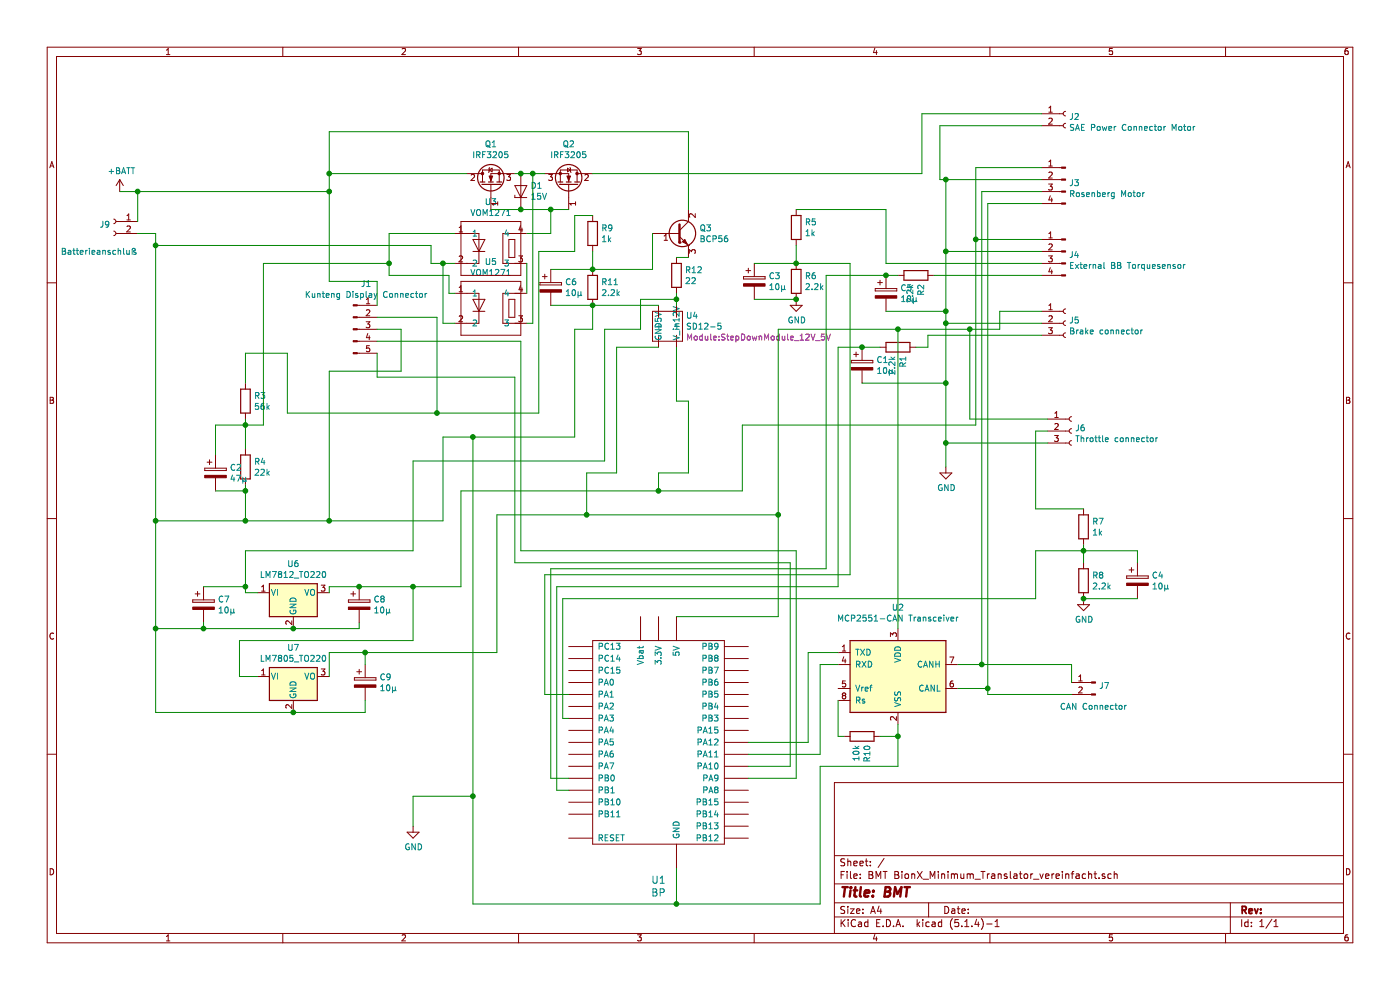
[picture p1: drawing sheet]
EESchema Schematic File Version 4
LIBS:BMT BionX_Minimum_Translator_vereinfacht-cache
EELAYER 30 0
EELAYER END
$Descr A4 11693 8268
encoding utf-8
Sheet 1 1
Title "BMT"
Date ""
Rev ""
Comp ""
Comment1 ""
Comment2 ""
Comment3 ""
Comment4 ""
$EndDescr
$Comp
L power:+BATT #PWR0101
U 1 1
P 1000 1600
F 0 "#PWR0101" H 1000 1450 50  0001 C CNN
F 1 "+BATT" H 1015 1773 50  0000 C CNN
F 2 "" H 1000 1600 50  0001 C CNN
F 3 "" H 1000 1600 50  0001 C CNN
	1    1000 1600
	1    0    0    -1  
$EndComp
Wire Wire Line
	2750 4350 2750 3100
Wire Wire Line
	2750 1600 2750 2350
$Comp
L Device:R R3
U 1 1
P 2050 3350
F 0 "R3" H 2120 3396 50  0000 L CNN
F 1 "56k" H 2120 3305 50  0000 L CNN
F 2 "Resistor_SMD:R_0805_2012Metric" V 1980 3350 50  0001 C CNN
F 3 "~" H 2050 3350 50  0001 C CNN
	1    2050 3350
	1    0    0    -1  
$EndComp
$Comp
L Device:R R4
U 1 1
P 2050 3900
F 0 "R4" H 2120 3946 50  0000 L CNN
F 1 "22k" H 2120 3855 50  0000 L CNN
F 2 "Resistor_SMD:R_0805_2012Metric" V 1980 3900 50  0001 C CNN
F 3 "~" H 2050 3900 50  0001 C CNN
	1    2050 3900
	1    0    0    -1  
$EndComp
Wire Wire Line
	2050 3500 2050 3550
Wire Wire Line
	2050 4050 2050 4100
Wire Wire Line
	2200 3550 2050 3550
Connection ~ 2050 3550
Wire Wire Line
	2050 3550 2050 3750
$Comp
L Device:CP C2
U 1 1
P 1800 3950
F 0 "C2" H 1918 3996 50  0000 L CNN
F 1 "47µ" H 1918 3905 50  0000 L CNN
F 2 "Capacitor_THT:CP_Radial_D5.0mm_P2.50mm" H 1838 3800 50  0001 C CNN
F 3 "~" H 1800 3950 50  0001 C CNN
	1    1800 3950
	1    0    0    -1  
$EndComp
Wire Wire Line
	1800 4100 2050 4100
Wire Wire Line
	1800 3800 1800 3550
Wire Wire Line
	1800 3550 2050 3550
Wire Wire Line
	3700 3650 3950 3650
$Comp
L Connector:Conn_01x04_Male J3
U 1 1
P 8900 1500
F 0 "J3" H 8872 1473 50  0000 R CNN
F 1 "Rosenberg Motor" H 8872 1382 50  0000 R CNN
F 2 "Connector_JST:JST_EH_B4B-EH-A_1x04_P2.50mm_Vertical" H 8900 1500 50  0001 C CNN
F 3 "~" H 8900 1500 50  0001 C CNN
	1    8900 1500
	-1   0    0    -1  
$EndComp
$Comp
L Connector:Conn_01x02_Female J2
U 1 1
P 8900 950
F 0 "J2" H 8928 926 50  0000 L CNN
F 1 "SAE Power Connector Motor" H 8928 835 50  0000 L CNN
F 2 "Connector_Wago:Wago_734-132_1x02_P3.50mm_Vertical" H 8900 950 50  0001 C CNN
F 3 "~" H 8900 950 50  0001 C CNN
	1    8900 950 
	1    0    0    -1  
$EndComp
Wire Wire Line
	7700 950  8700 950 
Wire Wire Line
	7900 1500 8700 1500
Wire Wire Line
	8150 3550 8150 2000
Wire Wire Line
	8150 1400 8700 1400
$Comp
L Connector:Conn_01x04_Male J4
U 1 1
P 8900 2100
F 0 "J4" H 8873 2073 50  0000 R CNN
F 1 "External BB Torquesensor" H 8873 1982 50  0000 R CNN
F 2 "Connector_JST:JST_EH_B4B-EH-A_1x04_P2.50mm_Vertical" H 8900 2100 50  0001 C CNN
F 3 "~" H 8900 2100 50  0001 C CNN
	1    8900 2100
	-1   0    0    -1  
$EndComp
Wire Wire Line
	7900 2100 8700 2100
Connection ~ 7900 2100
Wire Wire Line
	7900 2100 7900 1500
Wire Wire Line
	8150 2000 8700 2000
Connection ~ 8150 2000
Wire Wire Line
	8150 2000 8150 1400
$Comp
L Connector:Conn_01x03_Female J5
U 1 1
P 8900 2700
F 0 "J5" H 8928 2726 50  0000 L CNN
F 1 "Brake connector" H 8928 2635 50  0000 L CNN
F 2 "Connector_JST:JST_EH_B3B-EH-A_1x03_P2.50mm_Vertical" H 8900 2700 50  0001 C CNN
F 3 "~" H 8900 2700 50  0001 C CNN
	1    8900 2700
	1    0    0    -1  
$EndComp
Wire Wire Line
	8350 2750 8350 2600
Wire Wire Line
	8350 2600 8700 2600
Wire Wire Line
	7900 2700 8700 2700
Connection ~ 7900 2700
Wire Wire Line
	7900 2700 7900 2600
Wire Wire Line
	3950 7550 5650 7550
Wire Wire Line
	5650 7550 5650 7250
Wire Wire Line
	8700 2200 7400 2200
Wire Wire Line
	7100 2200 7100 4800
Wire Wire Line
	7100 4800 4550 4800
Wire Wire Line
	4550 4800 4550 5800
Wire Wire Line
	4550 5800 4750 5800
$Comp
L Interface_CAN_LIN:MCP2551-I-P U2
U 1 1
P 7500 5650
F 0 "U2" H 7500 6228 50  0000 C CNN
F 1 "MCP2551-CAN Transceiver" H 7500 6137 50  0000 C CNN
F 2 "Package_SO:SOIC-8-1EP_3.9x4.9mm_P1.27mm_EP2.29x3mm" H 7500 5150 50  0001 C CIN
F 3 "http://ww1.microchip.com/downloads/en/devicedoc/21667d.pdf" H 7500 5650 50  0001 C CNN
	1    7500 5650
	1    0    0    -1  
$EndComp
Wire Wire Line
	6200 3550 8150 3550
Wire Wire Line
	6500 5150 5650 5150
Wire Wire Line
	6500 2750 7500 2750
Wire Wire Line
	4350 4600 6650 4600
Wire Wire Line
	6650 4600 6650 6500
Wire Wire Line
	6650 6500 6250 6500
Wire Wire Line
	4300 3150 4300 4700
Wire Wire Line
	4300 4700 6600 4700
Wire Wire Line
	6600 4700 6600 6400
Wire Wire Line
	6600 6400 6250 6400
Wire Wire Line
	6250 6200 6750 6200
Wire Wire Line
	6750 6200 6750 5450
Wire Wire Line
	6750 5450 7000 5450
Wire Wire Line
	6250 6300 6850 6300
Wire Wire Line
	6850 6300 6850 5550
Wire Wire Line
	6850 5550 7000 5550
Wire Wire Line
	7500 2750 7500 5250
Connection ~ 7500 2750
Wire Wire Line
	7500 2750 8100 2750
Wire Wire Line
	7500 6400 7500 6150
Wire Wire Line
	8000 5550 8200 5550
Wire Wire Line
	8200 5550 8200 1600
Wire Wire Line
	8200 1600 8700 1600
Wire Wire Line
	8000 5750 8250 5750
Wire Wire Line
	8250 5750 8250 1700
Wire Wire Line
	8250 1700 8700 1700
Wire Wire Line
	4600 4750 4600 6500
Wire Wire Line
	4600 6500 4750 6500
Wire Wire Line
	4650 4900 4650 6600
Wire Wire Line
	4650 6600 4750 6600
Connection ~ 2050 4100
Wire Wire Line
	7850 1050 8700 1050
Wire Wire Line
	3700 3650 3700 4350
Wire Wire Line
	2050 3200 2050 2950
Wire Wire Line
	2050 4100 2050 4350
Wire Wire Line
	2400 3450 3650 3450
Wire Wire Line
	2200 2200 2200 3550
Wire Wire Line
	2050 2950 2400 2950
Wire Wire Line
	2400 2950 2400 3450
Connection ~ 2750 4350
Wire Wire Line
	7850 1050 7850 1500
Wire Wire Line
	7850 1500 7900 1500
Connection ~ 7900 1500
Wire Wire Line
	2750 4350 3700 4350
Connection ~ 8200 5550
Wire Wire Line
	8250 5800 8250 5750
Connection ~ 8250 5750
$Comp
L Connector:Conn_01x02_Male J7
U 1 1
P 9150 5700
F 0 "J7" H 9122 5674 50  0000 R CNN
F 1 "CAN Connector" H 9450 5500 50  0000 R CNN
F 2 "Connector_JST:JST_EH_B2B-EH-A_1x02_P2.50mm_Vertical" H 9150 5700 50  0001 C CNN
F 3 "~" H 9150 5700 50  0001 C CNN
	1    9150 5700
	-1   0    0    -1  
$EndComp
Wire Wire Line
	8950 5550 8950 5700
Wire Wire Line
	8250 5800 8950 5800
Wire Wire Line
	8200 5550 8950 5550
$Comp
L Connector:Conn_01x03_Female J6
U 1 1
P 8950 3600
F 0 "J6" H 8978 3626 50  0000 L CNN
F 1 "Throttle connector" H 8978 3535 50  0000 L CNN
F 2 "Connector_JST:JST_EH_B3B-EH-A_1x03_P2.50mm_Vertical" H 8950 3600 50  0001 C CNN
F 3 "~" H 8950 3600 50  0001 C CNN
	1    8950 3600
	1    0    0    -1  
$EndComp
Wire Wire Line
	7900 3700 8750 3700
Wire Wire Line
	8100 2750 8100 3500
Wire Wire Line
	8100 3500 8750 3500
Connection ~ 8100 2750
Wire Wire Line
	8100 2750 8350 2750
Wire Wire Line
	8750 3600 8650 3600
Wire Wire Line
	8650 5000 4700 5000
Wire Wire Line
	4700 5000 4700 6000
Wire Wire Line
	4700 6000 4750 6000
Wire Wire Line
	8650 3600 8650 4250
$Comp
L Device:R R8
U 1 1
P 9050 4850
F 0 "R8" H 9120 4896 50  0000 L CNN
F 1 "2.2k" H 9120 4805 50  0000 L CNN
F 2 "Resistor_SMD:R_0805_2012Metric" V 8980 4850 50  0001 C CNN
F 3 "~" H 9050 4850 50  0001 C CNN
	1    9050 4850
	1    0    0    -1  
$EndComp
$Comp
L Device:R R7
U 1 1
P 9050 4400
F 0 "R7" H 9120 4446 50  0000 L CNN
F 1 "1k" H 9120 4355 50  0000 L CNN
F 2 "Resistor_SMD:R_0805_2012Metric" V 8980 4400 50  0001 C CNN
F 3 "~" H 9050 4400 50  0001 C CNN
	1    9050 4400
	1    0    0    -1  
$EndComp
Wire Wire Line
	9050 4550 9050 4600
Wire Wire Line
	8650 4250 9050 4250
Wire Wire Line
	8650 4600 9050 4600
Wire Wire Line
	8650 4600 8650 5000
Connection ~ 9050 4600
Wire Wire Line
	9050 4600 9050 4700
$Comp
L power:GND #PWR0102
U 1 1
P 9050 5000
F 0 "#PWR0102" H 9050 4750 50  0001 C CNN
F 1 "GND" H 9055 4827 50  0000 C CNN
F 2 "" H 9050 5000 50  0001 C CNN
F 3 "" H 9050 5000 50  0001 C CNN
	1    9050 5000
	1    0    0    -1  
$EndComp
$Comp
L Device:R R6
U 1 1
P 6650 2350
F 0 "R6" H 6720 2396 50  0000 L CNN
F 1 "2.2k" H 6720 2305 50  0000 L CNN
F 2 "Resistor_SMD:R_0805_2012Metric" V 6580 2350 50  0001 C CNN
F 3 "~" H 6650 2350 50  0001 C CNN
	1    6650 2350
	1    0    0    -1  
$EndComp
$Comp
L power:GND #PWR0103
U 1 1
P 6650 2500
F 0 "#PWR0103" H 6650 2250 50  0001 C CNN
F 1 "GND" H 6655 2327 50  0000 C CNN
F 2 "" H 6650 2500 50  0001 C CNN
F 3 "" H 6650 2500 50  0001 C CNN
	1    6650 2500
	1    0    0    -1  
$EndComp
Wire Wire Line
	6650 2050 6650 2200
Wire Wire Line
	7400 2200 7400 1750
Wire Wire Line
	7400 1750 6650 1750
Wire Wire Line
	6650 2200 7100 2200
Connection ~ 6650 2200
$Comp
L Device:CP C4
U 1 1
P 9500 4850
F 0 "C4" H 9618 4896 50  0000 L CNN
F 1 "10µ" H 9618 4805 50  0000 L CNN
F 2 "Capacitor_THT:CP_Radial_D5.0mm_P2.50mm" H 9538 4700 50  0001 C CNN
F 3 "~" H 9500 4850 50  0001 C CNN
	1    9500 4850
	1    0    0    -1  
$EndComp
$Comp
L Device:CP C3
U 1 1
P 6300 2350
F 0 "C3" H 6418 2396 50  0000 L CNN
F 1 "10µ" H 6418 2305 50  0000 L CNN
F 2 "Capacitor_THT:CP_Radial_D5.0mm_P2.50mm" H 6338 2200 50  0001 C CNN
F 3 "~" H 6300 2350 50  0001 C CNN
	1    6300 2350
	1    0    0    -1  
$EndComp
Wire Wire Line
	6300 2200 6650 2200
Wire Wire Line
	6300 2500 6650 2500
Connection ~ 6650 2500
Wire Wire Line
	9500 4700 9500 4600
Wire Wire Line
	9500 4600 9050 4600
Wire Wire Line
	9500 5000 9050 5000
Connection ~ 9050 5000
Wire Wire Line
	6500 2750 6500 4300
Wire Wire Line
	3950 6650 3450 6650
Connection ~ 3950 6650
Wire Wire Line
	3950 6650 3950 7550
Wire Wire Line
	7500 6400 6850 6400
Wire Wire Line
	6850 6400 6850 7550
Wire Wire Line
	6850 7550 5650 7550
Connection ~ 5650 7550
$Comp
L power:GND #PWR0105
U 1 1
P 3450 6900
F 0 "#PWR0105" H 3450 6650 50  0001 C CNN
F 1 "GND" H 3455 6727 50  0000 C CNN
F 2 "" H 3450 6900 50  0001 C CNN
F 3 "" H 3450 6900 50  0001 C CNN
	1    3450 6900
	1    0    0    -1  
$EndComp
Wire Wire Line
	3450 6900 3450 6650
Wire Wire Line
	5500 3950 5500 4100
Wire Wire Line
	6500 4300 4900 4300
Wire Wire Line
	4900 4300 4900 3950
Connection ~ 6500 4300
Wire Wire Line
	6500 4300 6500 5150
Wire Wire Line
	2050 4350 2750 4350
Wire Wire Line
	7900 2700 7900 3200
$Comp
L power:GND #PWR0106
U 1 1
P 7900 3900
F 0 "#PWR0106" H 7900 3650 50  0001 C CNN
F 1 "GND" H 7905 3727 50  0000 C CNN
F 2 "" H 7900 3900 50  0001 C CNN
F 3 "" H 7900 3900 50  0001 C CNN
	1    7900 3900
	1    0    0    -1  
$EndComp
Wire Wire Line
	7900 3900 7900 3700
Connection ~ 7900 3700
Wire Wire Line
	1000 1600 1150 1600
$Comp
L Connector:Conn_01x02_Female J9
U 1 1
P 950 1850
F 0 "J9" H 978 1826 50  0000 L CNN
F 1 "Batterieanschluß" H 750 1600 50  0000 L CNN
F 2 "Connector_Wago:Wago_734-132_1x02_P3.50mm_Vertical" H 950 1850 50  0001 C CNN
F 3 "~" H 950 1850 50  0001 C CNN
	1    950  1850
	-1   0    0    -1  
$EndComp
Wire Wire Line
	1150 1600 1150 1850
Connection ~ 1150 1600
Wire Wire Line
	1150 1600 2750 1600
Wire Wire Line
	2050 4350 1300 4350
Wire Wire Line
	1300 1950 1150 1950
Connection ~ 2050 4350
$Comp
L Transistor_FET:IRF3205 Q1
U 1 1
P 4100 1550
F 0 "Q1" V 4443 1550 50  0000 C CNN
F 1 "IRF3205" V 4352 1550 50  0000 C CNN
F 2 "Package_TO_SOT_THT:TO-220-3_Vertical" H 4350 1475 50  0001 L CIN
F 3 "http://www.irf.com/product-info/datasheets/data/irf3205.pdf" H 4100 1550 50  0001 L CNN
	1    4100 1550
	0    -1   -1   0   
$EndComp
$Comp
L Transistor_FET:IRF3205 Q2
U 1 1
P 4750 1550
F 0 "Q2" V 5093 1550 50  0000 C CNN
F 1 "IRF3205" V 5002 1550 50  0000 C CNN
F 2 "Package_TO_SOT_THT:TO-220-3_Vertical" H 5000 1475 50  0001 L CIN
F 3 "http://www.irf.com/product-info/datasheets/data/irf3205.pdf" H 4750 1550 50  0001 L CNN
	1    4750 1550
	0    1    -1   0   
$EndComp
Wire Wire Line
	7700 1450 7700 950 
Wire Wire Line
	2750 1600 2750 1450
Connection ~ 2750 1600
$Comp
L Driver_FET:VOM1271 U3
U 1 1
P 4100 1700
F 0 "U3" H 4100 1715 50  0000 C CNN
F 1 "VOM1271" H 4100 1624 50  0000 C CNN
F 2 "Package_SO:SOP-4_3.8x4.1mm_P2.54mm" H 4100 1700 50  0001 C CNN
F 3 "" H 4100 1700 50  0001 C CNN
	1    4100 1700
	1    0    0    -1  
$EndComp
$Comp
L Device:CP C1
U 1 1
P 7200 3050
F 0 "C1" H 7318 3096 50  0000 L CNN
F 1 "10µ" H 7318 3005 50  0000 L CNN
F 2 "Capacitor_THT:CP_Radial_D5.0mm_P2.50mm" H 7238 2900 50  0001 C CNN
F 3 "~" H 7200 3050 50  0001 C CNN
	1    7200 3050
	1    0    0    -1  
$EndComp
$Comp
L Device:R R1
U 1 1
P 7500 2900
F 0 "R1" H 7570 2946 50  0000 L CNN
F 1 "2.2k" H 7570 2855 50  0000 L CNN
F 2 "Resistor_SMD:R_0805_2012Metric" V 7430 2900 50  0001 C CNN
F 3 "~" H 7500 2900 50  0001 C CNN
	1    7500 2900
	0    1    1    0   
$EndComp
Wire Wire Line
	7750 2800 7750 2900
Wire Wire Line
	7750 2900 7650 2900
Wire Wire Line
	7350 2900 7200 2900
Wire Wire Line
	7200 3200 7900 3200
Connection ~ 7900 3200
Wire Wire Line
	7900 3200 7900 3700
$Comp
L Device:R R2
U 1 1
P 7650 2300
F 0 "R2" H 7720 2346 50  0000 L CNN
F 1 "2.2k" H 7720 2255 50  0000 L CNN
F 2 "Resistor_SMD:R_0805_2012Metric" V 7580 2300 50  0001 C CNN
F 3 "~" H 7650 2300 50  0001 C CNN
	1    7650 2300
	0    1    1    0   
$EndComp
$Comp
L Device:CP C5
U 1 1
P 7400 2450
F 0 "C5" H 7518 2496 50  0000 L CNN
F 1 "10µ" H 7518 2405 50  0000 L CNN
F 2 "Capacitor_THT:CP_Radial_D5.0mm_P2.50mm" H 7438 2300 50  0001 C CNN
F 3 "~" H 7400 2450 50  0001 C CNN
	1    7400 2450
	1    0    0    -1  
$EndComp
Wire Wire Line
	7750 2800 8700 2800
Wire Wire Line
	7200 2900 7000 2900
Connection ~ 7200 2900
Wire Wire Line
	7000 4900 4650 4900
Wire Wire Line
	7500 2300 7400 2300
Wire Wire Line
	7400 2600 7900 2600
Connection ~ 7900 2600
Wire Wire Line
	7900 2600 7900 2100
Wire Wire Line
	7800 2300 8700 2300
Wire Wire Line
	7000 2900 7000 4900
Wire Wire Line
	6900 4750 6900 2300
Wire Wire Line
	6900 2300 7400 2300
Wire Wire Line
	6900 4750 4600 4750
Connection ~ 7400 2300
$Comp
L Device:R R10
U 1 1
P 7200 6150
F 0 "R10" H 7270 6196 50  0000 L CNN
F 1 "10k" H 7270 6105 50  0000 L CNN
F 2 "Resistor_SMD:R_0805_2012Metric" V 7130 6150 50  0001 C CNN
F 3 "~" H 7200 6150 50  0001 C CNN
	1    7200 6150
	0    1    1    0   
$EndComp
Wire Wire Line
	7350 6150 7500 6150
Connection ~ 7500 6150
Wire Wire Line
	7500 6150 7500 6050
Wire Wire Line
	7050 6150 7000 6150
Wire Wire Line
	7000 6150 7000 5850
Wire Wire Line
	4900 3950 5150 3950
Wire Wire Line
	5750 3950 5500 3950
$Comp
L Device:R R5
U 1 1
P 6650 1900
F 0 "R5" H 6720 1946 50  0000 L CNN
F 1 "1k" H 6720 1855 50  0000 L CNN
F 2 "Resistor_SMD:R_0805_2012Metric" V 6580 1900 50  0001 C CNN
F 3 "~" H 6650 1900 50  0001 C CNN
	1    6650 1900
	1    0    0    -1  
$EndComp
Wire Wire Line
	6200 3550 6200 4100
Wire Wire Line
	5500 4100 6200 4100
$Comp
L bluepill:BP U1
U 1 1
P 5500 6200
F 0 "U1" H 5500 5053 60  0000 C CNN
F 1 "BP" H 5500 4947 60  0000 C CNN
F 2 "Module:BluePill" H 5400 6950 60  0001 C CNN
F 3 "" H 5400 6950 60  0001 C CNN
	1    5500 6200
	1    0    0    -1  
$EndComp
Wire Wire Line
	3950 3650 3950 6650
Wire Wire Line
	3950 3650 4800 3650
Connection ~ 3950 3650
$Comp
L stepdownmodule_12v_5_v:SD12-5 U4
U 1 1
P 5550 2500
F 0 "U4" H 5728 2366 50  0000 L CNN
F 1 "SD12-5" H 5728 2275 50  0000 L CNN
F 2 "Module:StepDownModule_12V_5V" H 5728 2184 50  0000 L CNN
F 3 "" H 5550 2500 50  0001 C CNN
	1    5550 2500
	1    0    0    -1  
$EndComp
Wire Wire Line
	5750 2150 5650 2150
Wire Wire Line
	5650 2900 5650 3350
Wire Wire Line
	5650 3350 5750 3350
Wire Wire Line
	5750 3350 5750 3950
Wire Wire Line
	5150 2900 5500 2900
Wire Wire Line
	5150 2900 5150 3950
$Comp
L Driver_FET:VOM1271 U5
U 1 1
P 4100 2200
F 0 "U5" H 4100 2215 50  0000 C CNN
F 1 "VOM1271" H 4100 2124 50  0000 C CNN
F 2 "Package_SO:SOP-4_3.8x4.1mm_P2.54mm" H 4100 2200 50  0001 C CNN
F 3 "" H 4100 2200 50  0001 C CNN
	1    4100 2200
	1    0    0    -1  
$EndComp
Wire Wire Line
	3750 2450 3800 2450
Wire Wire Line
	1300 1950 1300 2050
Wire Wire Line
	4300 1450 4350 1450
Wire Wire Line
	3250 2200 3250 1950
Wire Wire Line
	3250 1950 3800 1950
Wire Wire Line
	2200 2200 3250 2200
Wire Wire Line
	3250 2200 3250 2300
Wire Wire Line
	3250 2300 3750 2300
Wire Wire Line
	3750 2300 3750 2450
Connection ~ 3250 2200
Wire Wire Line
	1300 2050 3600 2050
Wire Wire Line
	3600 2050 3600 2200
Wire Wire Line
	3600 2200 3700 2200
Connection ~ 1300 2050
Wire Wire Line
	1300 2050 1300 4350
Wire Wire Line
	3700 2200 3700 2700
Wire Wire Line
	3700 2700 3800 2700
Connection ~ 3700 2200
Wire Wire Line
	3700 2200 3800 2200
Wire Wire Line
	4400 2450 4400 2200
Wire Wire Line
	4400 1950 4600 1950
Wire Wire Line
	4600 1950 4600 1750
Connection ~ 4600 1750
Wire Wire Line
	4600 1750 4750 1750
Wire Wire Line
	4400 2700 4450 2700
Wire Wire Line
	4450 2700 4450 1450
Connection ~ 4450 1450
Wire Wire Line
	4450 1450 4550 1450
$Comp
L Device:D_Zener D1
U 1 1
P 4350 1600
F 0 "D1" V 4396 1521 50  0000 R CNN
F 1 "15V" V 4305 1521 50  0000 R CNN
F 2 "Diode_SMD:D_0805_2012Metric" H 4350 1600 50  0001 C CNN
F 3 "~" H 4350 1600 50  0001 C CNN
	1    4350 1600
	0    -1   -1   0   
$EndComp
Wire Wire Line
	4100 1750 4350 1750
$Comp
L Connector:Conn_01x05_Male J1
U 1 1
P 2950 2750
F 0 "J1" H 3058 3131 50  0000 C CNN
F 1 "Kunteng Display Connector" H 3058 3040 50  0000 C CNN
F 2 "Connector_JST:JST_EH_B5B-EH-A_1x05_P2.50mm_Vertical" H 2950 2750 50  0001 C CNN
F 3 "~" H 2950 2750 50  0001 C CNN
	1    2950 2750
	1    0    0    -1  
$EndComp
Wire Wire Line
	2750 2350 3150 2350
Wire Wire Line
	3150 2350 3150 2550
Wire Wire Line
	3150 2650 3650 2650
Wire Wire Line
	3650 2650 3650 3450
Wire Wire Line
	2750 3100 3350 3100
Wire Wire Line
	3350 2750 3150 2750
Wire Wire Line
	3350 2750 3350 3100
Wire Wire Line
	3150 3150 3150 2950
Wire Wire Line
	3150 3150 4300 3150
Wire Wire Line
	4350 2850 4350 4600
Wire Wire Line
	3150 2850 4350 2850
Connection ~ 4350 1750
Wire Wire Line
	4350 1750 4600 1750
Connection ~ 4350 1450
Wire Wire Line
	4350 1450 4450 1450
Wire Wire Line
	2750 1450 3900 1450
Wire Wire Line
	4950 1450 7700 1450
$Comp
L Transistor_BJT:BCP56 Q3
U 1 1
P 5650 1950
F 0 "Q3" H 5841 1996 50  0000 L CNN
F 1 "BCP56" H 5841 1905 50  0000 L CNN
F 2 "Package_TO_SOT_SMD:SOT-223" H 5850 1875 50  0001 L CIN
F 3 "http://cache.nxp.com/documents/data_sheet/BCP56_BCX56_BC56PA.pdf?pspll=1" H 5650 1950 50  0001 L CNN
	1    5650 1950
	1    0    0    -1  
$EndComp
Wire Wire Line
	2750 1450 2750 1100
Wire Wire Line
	2750 1100 5750 1100
Wire Wire Line
	5750 1100 5750 1750
Connection ~ 2750 1450
$Comp
L Device:R R12
U 1 1
P 5650 2300
F 0 "R12" H 5720 2346 50  0000 L CNN
F 1 "22" H 5720 2255 50  0000 L CNN
F 2 "Resistor_SMD:R_0805_2012Metric" V 5580 2300 50  0001 C CNN
F 3 "~" H 5650 2300 50  0001 C CNN
	1    5650 2300
	1    0    0    -1  
$EndComp
Wire Wire Line
	5650 2450 5650 2500
$Comp
L Device:R R11
U 1 1
P 4950 2400
F 0 "R11" H 5020 2446 50  0000 L CNN
F 1 "2.2k" H 5020 2355 50  0000 L CNN
F 2 "Resistor_SMD:R_0805_2012Metric" V 4880 2400 50  0001 C CNN
F 3 "~" H 4950 2400 50  0001 C CNN
	1    4950 2400
	1    0    0    -1  
$EndComp
Wire Wire Line
	4950 2100 4950 2250
Connection ~ 4950 2250
$Comp
L Device:CP C6
U 1 1
P 4600 2400
F 0 "C6" H 4718 2446 50  0000 L CNN
F 1 "10µ" H 4718 2355 50  0000 L CNN
F 2 "Capacitor_THT:CP_Radial_D5.0mm_P2.50mm" H 4638 2250 50  0001 C CNN
F 3 "~" H 4600 2400 50  0001 C CNN
	1    4600 2400
	1    0    0    -1  
$EndComp
Wire Wire Line
	4600 2250 4950 2250
Wire Wire Line
	4600 2550 4950 2550
Connection ~ 4950 2550
$Comp
L Device:R R9
U 1 1
P 4950 1950
F 0 "R9" H 5020 1996 50  0000 L CNN
F 1 "1k" H 5020 1905 50  0000 L CNN
F 2 "Resistor_SMD:R_0805_2012Metric" V 4880 1950 50  0001 C CNN
F 3 "~" H 4950 1950 50  0001 C CNN
	1    4950 1950
	1    0    0    -1  
$EndComp
Wire Wire Line
	5500 2550 4950 2550
Wire Wire Line
	4950 2250 5450 2250
Wire Wire Line
	5450 2250 5450 1950
Wire Wire Line
	3650 3450 4500 3450
Wire Wire Line
	4500 3450 4500 2100
Wire Wire Line
	4500 2100 4800 2100
Wire Wire Line
	4800 2100 4800 1800
Wire Wire Line
	4800 1800 4950 1800
Connection ~ 3650 3450
Wire Wire Line
	4800 3650 4800 2750
Wire Wire Line
	4800 2750 4950 2750
Wire Wire Line
	4950 2750 4950 2550
$Comp
L Regulator_Linear:LM7812_TO220 U6
U 1 1
P 2450 4950
F 0 "U6" H 2450 5192 50  0000 C CNN
F 1 "LM7812_TO220" H 2450 5101 50  0000 C CNN
F 2 "Package_TO_SOT_THT:TO-220-3_Vertical" H 2450 5175 50  0001 C CIN
F 3 "http://www.fairchildsemi.com/ds/LM/LM7805.pdf" H 2450 4900 50  0001 C CNN
	1    2450 4950
	1    0    0    -1  
$EndComp
$Comp
L Regulator_Linear:LM7805_TO220 U7
U 1 1
P 2450 5650
F 0 "U7" H 2450 5892 50  0000 C CNN
F 1 "LM7805_TO220" H 2450 5801 50  0000 C CNN
F 2 "Package_TO_SOT_THT:TO-220-3_Vertical" H 2450 5875 50  0001 C CIN
F 3 "http://www.fairchildsemi.com/ds/LM/LM7805.pdf" H 2450 5600 50  0001 C CNN
	1    2450 5650
	1    0    0    -1  
$EndComp
$Comp
L Device:CP C8
U 1 1
P 3000 5050
F 0 "C8" H 3118 5096 50  0000 L CNN
F 1 "10µ" H 3118 5005 50  0000 L CNN
F 2 "Capacitor_THT:CP_Radial_D5.0mm_P2.50mm" H 3038 4900 50  0001 C CNN
F 3 "~" H 3000 5050 50  0001 C CNN
	1    3000 5050
	1    0    0    -1  
$EndComp
$Comp
L Device:CP C7
U 1 1
P 1700 5050
F 0 "C7" H 1818 5096 50  0000 L CNN
F 1 "10µ" H 1818 5005 50  0000 L CNN
F 2 "Capacitor_THT:CP_Radial_D5.0mm_P2.50mm" H 1738 4900 50  0001 C CNN
F 3 "~" H 1700 5050 50  0001 C CNN
	1    1700 5050
	1    0    0    -1  
$EndComp
$Comp
L Device:CP C9
U 1 1
P 3050 5700
F 0 "C9" H 3168 5746 50  0000 L CNN
F 1 "10µ" H 3168 5655 50  0000 L CNN
F 2 "Capacitor_THT:CP_Radial_D5.0mm_P2.50mm" H 3088 5550 50  0001 C CNN
F 3 "~" H 3050 5700 50  0001 C CNN
	1    3050 5700
	1    0    0    -1  
$EndComp
Wire Wire Line
	1300 4350 1300 5250
Wire Wire Line
	1300 5250 1700 5250
Connection ~ 1300 4350
Wire Wire Line
	2450 5250 3000 5250
Wire Wire Line
	3000 5250 3000 5200
Connection ~ 2450 5250
Wire Wire Line
	1700 5250 1700 5200
Connection ~ 1700 5250
Wire Wire Line
	1700 5250 2450 5250
Wire Wire Line
	1300 5250 1300 5950
Wire Wire Line
	1300 5950 2450 5950
Connection ~ 1300 5250
Wire Wire Line
	2450 5950 3050 5950
Wire Wire Line
	3050 5850 3050 5950
Connection ~ 2450 5950
Wire Wire Line
	4900 4300 4150 4300
Wire Wire Line
	4150 4300 4150 5450
Wire Wire Line
	4150 5450 3050 5450
Wire Wire Line
	2750 5450 2750 5650
Connection ~ 4900 4300
Wire Wire Line
	3050 5450 3050 5550
Connection ~ 3050 5450
Wire Wire Line
	3050 5450 2750 5450
Wire Wire Line
	5500 4100 3850 4100
Wire Wire Line
	3850 4100 3850 4900
Wire Wire Line
	3850 4900 3450 4900
Connection ~ 5500 4100
Wire Wire Line
	2750 4900 2750 4950
Wire Wire Line
	3000 4900 2750 4900
Connection ~ 3000 4900
Wire Wire Line
	5650 2500 5350 2500
Wire Wire Line
	5350 2500 5350 2750
Wire Wire Line
	5350 2750 5050 2750
Wire Wire Line
	5050 2750 5050 3850
Wire Wire Line
	5050 3850 3450 3850
Wire Wire Line
	3450 3850 3450 4600
Wire Wire Line
	3450 4600 2050 4600
Wire Wire Line
	2050 4600 2050 4900
Wire Wire Line
	2050 4950 2150 4950
Connection ~ 5650 2500
Wire Wire Line
	5650 2500 5650 2550
Wire Wire Line
	2050 4900 1700 4900
Connection ~ 2050 4900
Wire Wire Line
	2050 4900 2050 4950
Wire Wire Line
	3450 4900 3450 5350
Wire Wire Line
	3450 5350 2000 5350
Wire Wire Line
	2000 5350 2000 5650
Wire Wire Line
	2000 5650 2150 5650
Connection ~ 3450 4900
Wire Wire Line
	3450 4900 3000 4900
$EndSCHEMATC
